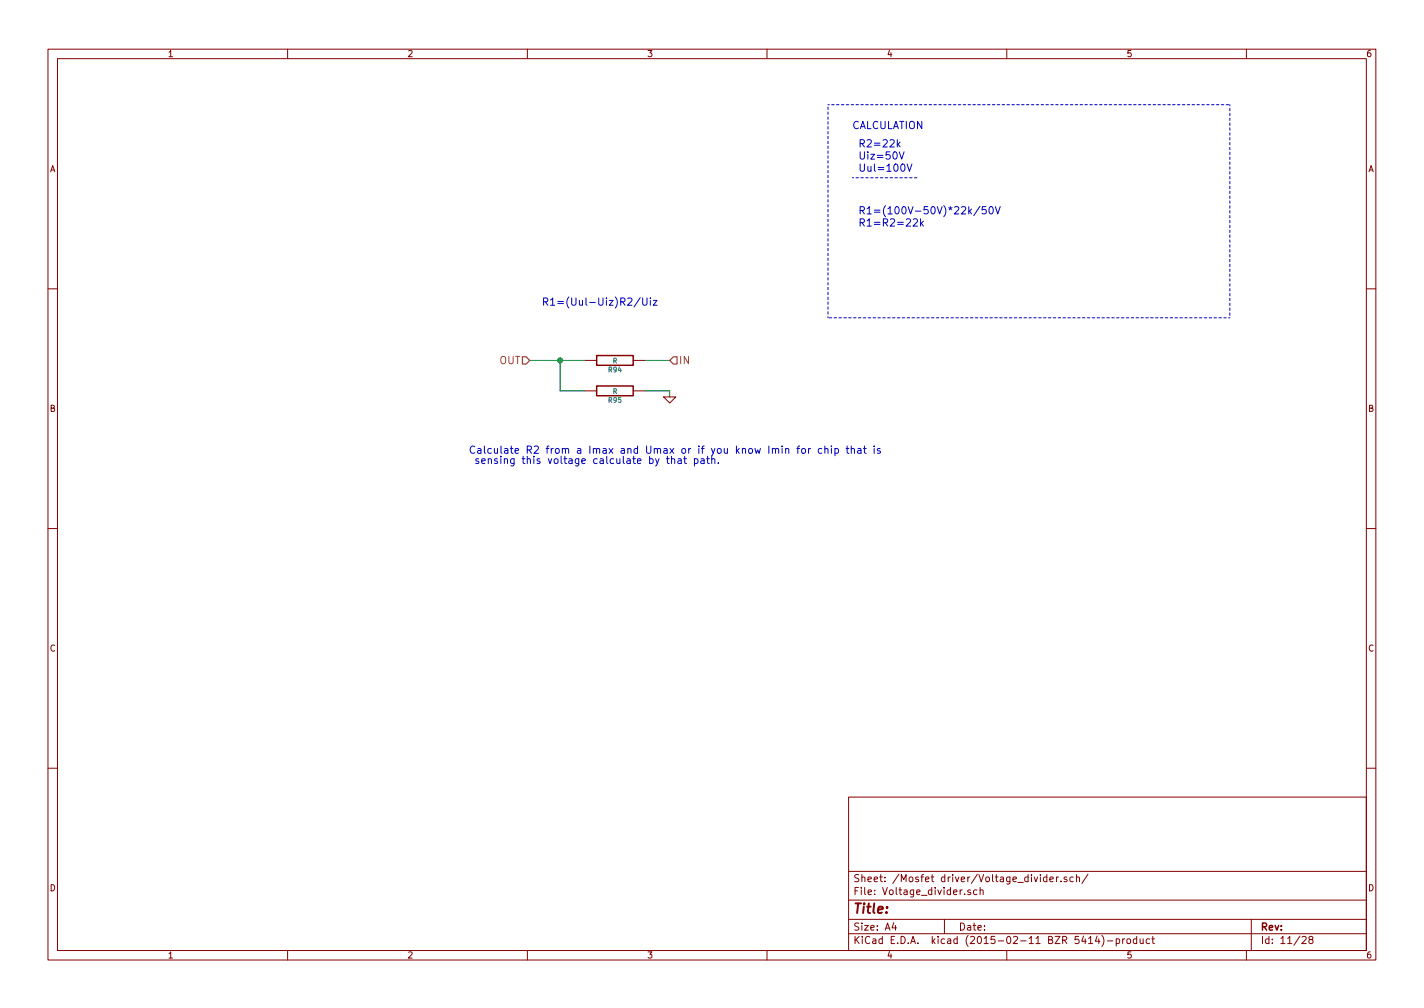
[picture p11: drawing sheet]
<svg xmlns="http://www.w3.org/2000/svg" width="297mm" height="210mm" viewBox="0 0 297 210" stroke-linecap="round" stroke-linejoin="round" font-family="sans-serif">
<g fill="none" stroke="#840000" stroke-width=".21">
<path d="M10 10.3h277v189.9h-277zM12 12.2h273v186.1h-273zM60 10.3v1.9M110 10.3v1.9M160 10.3v1.9M210 10.3v1.9M260 10.3v1.9M10 60.2h2M121.9 75.2h2.6M132.1 75.2h2.5M285 60.2h2M121.9 81.5h2.6"/>
<path d="M132.1 81.5h2.5M138.4 82.8h2.6l-1.3 1.3zM10 110.3h2M285 110.3h2M10 160.2h2M177 166.3h108v32h-108zM285 160.2h2M60 198.3v1.9M110 198.3v1.9M160 198.3v1.9M177 194.8h108M177 191.8h108"/>
<path d="M177 187.8h108M177 181.8h108M186.4 192.5l-.3 1h.9M186.8 193v1M197 191.8v3M202.4 185.7l-.3-.1-.2 .2v.2l.5 .2v.3h-.5M203.8 185.7l-.4-.1-.3 .3v.6l.3 .1 .4-.1M204.4 185.7l.2-.1 .4 .1 .1 .9M204.4 185.1v1.5M210 198.3v1.9M218.4 183l-.5-.1-.2 .3v.6l.2 .1 .5-.1M218.4 182.4v1.5"/>
<path d="M219 183.4l.7-.1v-.3l-.5-.1-.2 .2 .1 .7h.6M220.4 182.9v1M220.8 182.9l-.4 .3M221.3 183.8v.1M222.5 183l-.3-.1-.3 .2 .1 .3 .5 .1v.3h-.6M223.9 183l-.5-.1-.2 .3v.6l.2 .1 .5-.1M224.5 183.1l.2-.2 .4 .1 .1 .9M224.5 182.4v1.5M226.9 182.3l-1.2 2M227.1 195.8l.4-.5v1.5M227.1 196.8h.8M228.9 195.2l-.4 1.1h.9"/>
<path d="M229.2 195.8v1M229.8 195.1a1.71 1.71 0 0 1 0 2.3M231 196.3h1.1M232.8 195.9l.5-.1 .3 .3-.2 .6h-.6M232.8 195.8v1.5M234.2 195.8v1M234.6 195.8l-.4 .3M235.1 196l.2-.2 .5 .2v.5l-.1 .2-.4 .1-.2-.1zM237.1 195.9l-.4-.1-.3 .3 .1 .6 .2 .1 .4-.1M237.1 195.3v1.5M237.8 195.8l.1 .9 .4 .1 .2-.1M238.5 195.8v1"/>
<path d="M239.8 195.9l-.4-.1-.3 .3 .1 .6 .2 .1 .4-.1M240.3 195.8h.5M240.5 195.3v1.3l.3 .2M260 198.3v1.9M261 191.8v6.5M271.6 195.5l.6-.2 .3 .5-1 1h1M273.3 196l-.3-.3 .1-.2 .2-.2 .4 .1 .2 .2-.1 .2-.5 .2-.3 .3 .1 .4 .2 .1h.3l.3-.3v-.2l-.3-.3"/>
</g>
<path d="M124.5 74.2h7.6v2h-7.6zM124.5 80.5h7.6v2h-7.6z" fill="none" stroke="#840000" stroke-width=".3"/>
<path d="M110.5 75.2h11.4M116.8 75.2v6.3h5.1M134.6 75.2h5.1M134.6 81.5h5.1v1.3" fill="none" stroke="#008400" stroke-width=".21"/>
<circle cx="116.8" cy="75.2" r=".51" fill="#008400" stroke="#008400" stroke-width=".25"/>
<path d="M109 74.4h.7l.8 .8-.8 .7h-.7zM140.5 74.4h.7v1.5h-.7l-.8-.7z" fill="none" stroke="#848400" stroke-width=".25"/>
<g fill="none" stroke="#0000c2" stroke-width=".21">
<path d="M187.3 30.1l.5 .6M187.6 31.7l.5 1.5 .5-1.5M187.8 29.6l-.6 .6M189.2 34.2l.5 1.5 .5-1.5M190.5 45.8l.6-.2 .3 .5-1 1.1h1M192 45.6v1.6M192.2 46.6l.4 .6M192.6 46.1l-.6 .6M204.4 43l-1.3 2M205.7 43.1h-.8v.7l.2-.1 .5 .1 .1 .5-.3 .3-.5-.1M206.5 43.3l.2-.2a.81 .81 0 0 1 .5 .8 .81 .81 0 0 1-.5 .7l-.2-.1-.2-.5zM207.6 43.1l.5 1.5 .5-1.5"/>
<path d="M133.6 62.1l-1.3 1.9M134.1 62.1v1.3l.3 .3h.2l.4-.3v-1.3M135.7 62.1v.2M135.7 62.7v1M136.3 62.7h.8l-.8 1h.8M139.2 95.2v1.3l.4 .2M140.1 95.8h.1a.36 .36 0 0 1 .5 .1v.8M140.1 95.2v1.5M141.5 95.8h.5l.1 .9M142.1 96l-.6 .2a.3 .3 0 0 0 .1 .5l.5-.1M142.8 95.2v1.3l.4 .2M144.9 95.8l.4-.1 .3 .3-.2 .6h-.5"/>
<path d="M144.9 95.7v1.5M146.2 95.8h.6l.1 .9M146.9 96l-.7 .2a.3 .3 0 0 0 .2 .5l.5-.1M147.6 95.2v1.3l.4 .2M148.5 95.8a.36 .36 0 0 1 .6 .1v.8M148.5 95.2v1.5M149.8 96.5v.2M166.2 93.5h.6M166.8 93l-.4 .3v1.3M167.3 93.7l.2-.2 .4 .2 .1 .6-.1 .2-.4 .1-.2-.2zM168.7 93.5v1.1M169.1 93.5l-.4 .3"/>
<path d="M171.4 93.6l-.4-.1-.3 .3 .1 .7h.6M172.1 93.7v-.1a.36 .36 0 0 1 .6 .2v.8M172.1 93v1.6M173.4 93v.2M173.4 93.5v1.1M174.2 93.6l.4-.1 .3 .3-.1 .7h-.6M174.2 93.5v1.6M176.5 93.5h.6M176.7 93v1.4l.4 .2M177.6 93.7v-.1a.36 .36 0 0 1 .6 .2v.8M177.6 93v1.6M178.9 93.6h.6l.1 1"/>
<path d="M179.6 93.9l-.7 .2a.3 .3 0 0 0 .2 .5l.5-.1M180.1 93.5h.6M180.3 93v1.4l.4 .2M182.3 93v.2M182.3 93.5v1.1M183.6 93.6l-.4-.1-.2 .3 .1 .2 .5 .1v.4h-.6"/>
</g>
<path d="M172.7 21.8h83.8M177.8 37.1h14M256.5 21.8v44.5M172.7 66.3v-44.5M256.5 66.3h-83.8" fill="none" stroke="#0000c2" stroke-width=".21" stroke-dasharray=".5" stroke-dashoffset=".3"/>
<text font-size="2.8" fill="#840000" x="178" y="190.5">Title:</text>
<g font-size="2.1" fill="#0000c2">
<text x="177.8" y="26.9">CALCULATION</text>
<text x="179.1" y="30.7">R2=22k</text>
<text x="179.1" y="33.3">Uiz=50V</text>
<text x="179.1" y="35.8">Uul=100V</text>
<text x="179.1" y="44.7">R1=(100V-50V)*22k/50V</text>
<text x="179.1" y="47.2">R1=R2=22k</text>
<text x="113" y="63.7">R1=(Uul-Uiz)R2/Uiz</text>
<text x="97.8" y="94.6">Calculate R2 from a Imax and Umax or if you know Imin for chip that is</text>
<text x="98.4" y="96.8">sensing this voltage calculate by that path.</text>
</g>
<g font-size="2.1" fill="#848400">
<text x="104.1" y="75.9">OUT</text>
<text x="141.6" y="75.9">IN</text>
</g>
<g font-size="2.1" fill="#840000">
<text x="178" y="184">Sheet: /Mosfet driver/Voltage_divider.sch/</text>
<text x="178" y="186.7">File: Voltage_divider.sch</text>
<text x="178" y="196.9">KiCad E.D.A. kicad (2015-02-11 BZR 5414)-product</text>
<text x="178" y="194.1">Size: A4</text>
<text x="200" y="194.1">Date:</text>
<text x="263" y="194.1">Rev:</text>
<text x="263" y="196.9">Id: 11/28</text>
</g>
<g font-size="1.8" fill="#840000">
<text x="35" y="11.9">1</text>
<text x="85" y="11.9">2</text>
<text x="135" y="11.9">3</text>
<text x="185" y="11.9">4</text>
<text x="235" y="11.9">5</text>
<text x="285" y="11.9">6</text>
<text x="10.4" y="35.9">A</text>
<text x="285.4" y="35.9">A</text>
<text x="10.4" y="85.9">B</text>
<text x="285.4" y="85.9">B</text>
<text x="10.4" y="135.9">C</text>
<text x="285.4" y="135.9">C</text>
<text x="10.4" y="185.9">D</text>
<text x="285.4" y="185.9">D</text>
<text x="35" y="199.9">1</text>
<text x="85" y="199.9">2</text>
<text x="135" y="199.9">3</text>
<text x="185" y="199.9">4</text>
<text x="235" y="199.9">5</text>
<text x="285" y="199.9">6</text>
</g>
<g font-size="1.4" fill="#008484">
<text x="127" y="77.6">R94</text>
<text x="127.8" y="75.8">R</text>
<text x="127" y="84">R95</text>
<text x="127.8" y="82.1">R</text>
</g>
</svg>
